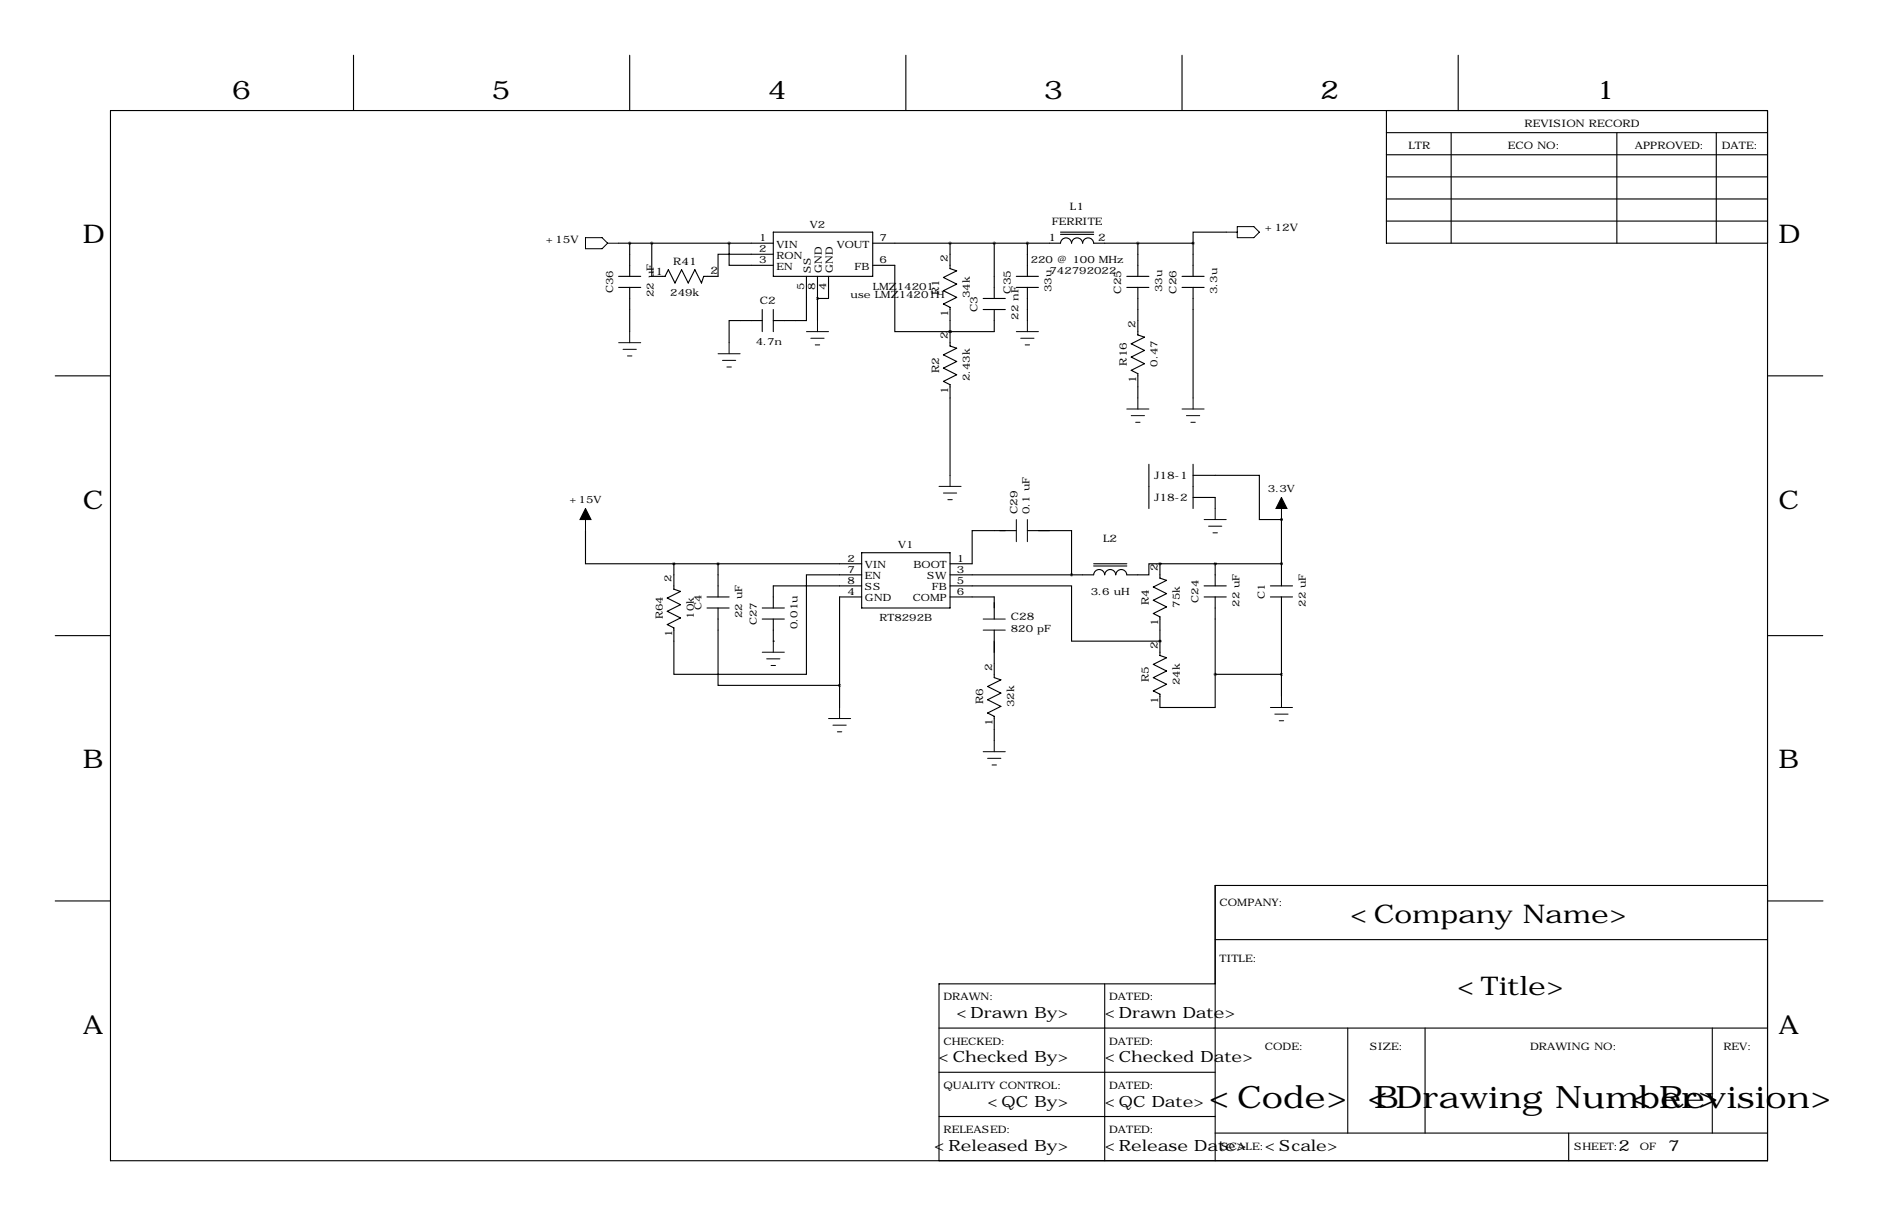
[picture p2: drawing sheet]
<svg xmlns="http://www.w3.org/2000/svg" width="432mm" height="279mm" viewBox="0 0 432 279" stroke-linecap="round" stroke-linejoin="round" font-family="sans-serif">
<g fill="none" stroke="#000" stroke-width=".25">
<path d="M81.3 12.7v12.7M144.8 12.7v12.7M208.3 12.7v12.7M271.8 12.7v12.7M335.3 12.7v12.7M25.4 25.4h381v241.3h-381zM318.8 30.5h87.6M318.8 35.6h87.6M318.8 25.4v30.5h87.6M333.7 30.5v25.4M371.8 30.5v25.4M394.6 30.5v25.4"/>
<path d="M142.2 55.9h35.6M144.8 55.9v7.6M149.9 55.9v7.6h3l.8-1.5 1.5 3 1.5-3 1.5 3 1.6-3 1.5 3 .5-1.5h3.3v-5.1h12.7M167.6 55.9v5.1h10.2M177.8 53.3h22.9v10.2h-22.9zM200.7 55.9h43.1a1.27 1.27 0 0 1 1.3-1.2 1.27 1.27 0 0 1 1.3 1.2 1.27 1.27 0 0 1 1.2-1.2 1.27 1.27 0 0 1 1.3 1.2 1.27 1.27 0 0 1 1.3-1.2 1.27 1.27 0 0 1 1.3 1.2h22.8M218.4 55.9v5.8l1.6 .5-3.1 1.6 3.1 1.5-3.1 1.5 3.1 1.5-3.1 1.5 1.5 .8v8.9l1.6 .5-3.1 1.5 3.1 1.6-3.1 1.5 3.1 1.5-3.1 1.5 1.5 .8v20.8M228.6 55.9v12.7M236.2 55.9v7.6M243.8 53.3h7.7M243.8 53.8h7.7M261.6 55.9v7.6"/>
<path d="M274.3 55.9v7.6M281.9 53.3h-7.6v2.6M318.8 45.7h87.6M318.8 50.8h87.6M318.8 40.6h87.6M142.2 63.5h5.1M142.2 66h5.1M144.8 66v10.2M175.3 73.7h-7.7v5M175.3 71.1v5.1M177.8 71.1v5.1M185.4 63.5v10.2h-7.6"/>
<path d="M188 68.6h.1M188 63.5v10.2M190.5 63.5v5.1h-2.5M200.7 61h5v15.2h12.7M218.4 76.2h.1M226.1 71.1h5M226.1 68.6h5M228.6 71.1v5.1h-10.2M233.7 63.5h5.1M233.7 66h5.1M236.2 66v7.7M259.1 63.5h5.1"/>
<path d="M259.1 66h5.1M261.6 66v11l1.5 .5-3 1.5 3 1.5-3 1.5 3 1.6-3 1.5 1.5 .8v5.5M271.8 63.5h5.1M271.8 66h5.1M274.3 66v25.4M12.7 86.4h12.7M406.4 86.4h12.7M264.2 106.7v10.1M274.3 109.2h15.3v10.2h5M274.3 114.3h5.1v2.5M274.3 106.7v10.1M294.6 119.4h.1"/>
<path d="M294.6 119.4v15.2M134.6 121.9v7.6h20.3M154.9 129.5v5.9l1.6 .5-3.1 1.5 3.1 1.5-3.1 1.6 3.1 1.5-3.1 1.5 1.5 .8v10.6h30.5v-22.8h12.7M154.9 129.5h43.2M162.6 137.2h5M162.6 139.7h5M165.1 139.7v17.8h27.9M165.1 129.5v7.7M175.3 139.7h5M198.1 134.6h-20.3v5.1M198.1 127h20.3v12.7h-20.3zM198.1 137.2h-5.1v25.4"/>
<path d="M218.4 134.6h28v12.7h20.3M218.4 137.2h10.2v5M233.7 121.9h-10.2v7.6h-5.1M236.2 121.9h10.2v10.2M251.5 129.5h7.6M251.5 130h7.6M266.7 129.5h-2.5v2.6h-5.1a1.27 1.27 0 0 0-1.3-1.2 1.27 1.27 0 0 0-1.3 1.2 1.27 1.27 0 0 0-1.2-1.2 1.27 1.27 0 0 0-1.3 1.2 1.27 1.27 0 0 0-1.3-1.2 1.27 1.27 0 0 0-1.2 1.2h-33.1M266.7 129.5v3.3l1.5 .5-3 1.6 3 1.5-3 1.5 3 1.5-3 1.6 1.5 .7v8.9l1.5 .5-3 1.6 3 1.5-3 1.5 3 1.5-3 1.6 1.5 .7v3.1h12.7v-7.7M266.7 129.5h.1M266.7 129.5h27.9M276.9 137.2h5M276.9 134.6h5"/>
<path d="M279.4 129.5h.1M279.4 129.5v5.1M279.4 137.2v17.7M292.1 137.2h5.1M292.1 134.6h5.1M294.6 129.5h.1M294.6 137.2v22.8M12.7 146h12.7M175.3 142.2h5M177.8 147.3h.1M177.8 142.2v5.1M228.6 144.8v10.9l1.5 .5-3 1.5 3 1.6-3 1.5 3 1.5-3 1.5 1.5 .8v5.6"/>
<path d="M266.7 147.3h.1M279.4 154.9h15.2M406.4 146h12.7M12.7 207h12.7M279.4 215.9h127M406.4 203.5h-127v63.2M406.5 207h12.7M215.9 236.2h190.5M254 226.1v40.6M279.4 226.1h-63.5v40.6M309.9 236.2v24.1M327.7 236.2v24.1"/>
<path d="M393.7 236.2v24.1M215.9 246.4h63.5M215.9 256.5h63.5M279.4 260.3h127M360.7 260.3v6.4"/>
</g>
<g fill="none" stroke="#000" stroke-width=".23">
<path d="M134.6 54.6h3.8l1.3 1.3-1.3 1.3h-3.8zM139.7 55.9h2.5M281.9 53.3h2.6M284.5 52.1h3.8l1.3 1.2-1.3 1.3h-3.8zM142.2 78.7h5.1M144.8 76.2v2.5M167.6 78.7v2.6M185.4 76.2h5.1M186.4 77.7h3.1M187.5 79.2h1M188 73.7v2.5M233.7 76.2h5.1"/>
<path d="M234.7 77.7h3M235.7 79.2h1M236.2 73.7v2.5M143.3 80.3h3M144.3 81.8h1M165.1 81.3h5.1M166.1 82.8h3.1M167.1 84.3h1M259.1 94h5.1M260.1 95.5h3M261.1 97h1M261.6 91.4v2.6"/>
<path d="M271.8 94h5.1M272.8 95.5h3M273.8 97h1M274.3 91.4v2.6M134.6 116.8v5.1M215.9 111.8h5.1M216.9 113.3h3.1M217.9 114.8h1M218.4 109.2v2.6M233.7 119.4v5.1M236.2 119.4v5.1M276.9 119.4h5"/>
<path d="M279.4 116.8v2.6M294.6 114.3v5.1M277.9 120.9h3M278.9 122.4h1M175.3 149.9h5M176.3 151.4h3M177.3 152.9h1M177.8 147.3v2.6M226.1 142.2h5M226.1 144.8h5M190.5 165.1h5.1M191.5 166.6h3.1"/>
<path d="M192.5 168.1h1M193 162.6v2.5M226.1 172.7h5M227.1 174.2h3M228.1 175.8h1M228.6 170.2v2.5M292.1 162.6h5.1M293.1 164.1h3.1M294.1 165.6h1M294.6 160v2.6"/>
</g>
<path d="M134.6 116.8l1.3 2.6h-2.6zM294.6 114.3l1.3 2.5h-2.5z" fill="#000" stroke="#000" stroke-width=".23"/>
<path d="M187.9 68.6a.05 .05 0 0 0 .1 0 .05 .05 0 0 0-.1 0zM218.4 55.9a.05 .05 0 0 0 .1 0 .05 .05 0 0 0-.1 0zM218.4 76.2a.05 .05 0 0 0 .1 0 .05 .05 0 0 0-.1 0zM294.6 129.5a.05 .05 0 0 0 .1 0 .05 .05 0 0 0-.1 0zM294.6 154.9a.05 .05 0 0 0 .1 0 .05 .05 0 0 0-.1 0zM193 157.5a.05 .05 0 0 0 .1 0 .05 .05 0 0 0-.1 0zM294.6 119.4a.05 .05 0 0 0 .1 0 .05 .05 0 0 0-.1 0zM154.9 129.5a.05 .05 0 0 0 .1 0 .05 .05 0 0 0-.1 0zM149.8 55.9a.05 .05 0 0 0 .1 0 .05 .05 0 0 0-.1 0zM167.6 55.9a.05 .05 0 0 0 .1 0 .05 .05 0 0 0-.1 0zM218.4 76.2a.05 .05 0 0 0 .1 0 .05 .05 0 0 0-.1 0z" fill="#000" stroke="#000" stroke-width=".63"/>
<g font-size="7.1">
<text x="277.9" y="254.6">&lt;Code&gt;</text>
<text x="314.4" y="254.6">&lt;Drawing Number&gt;</text>
<text x="315.9" y="254.6">B</text>
<text x="374.9" y="254.6">&lt;Revision&gt;</text>
</g>
<g font-size="5.9">
<text x="53.3" y="22.9">6</text>
<text x="113" y="22.9">5</text>
<text x="176.5" y="22.9">4</text>
<text x="240" y="22.9">3</text>
<text x="303.5" y="22.9">2</text>
<text x="367" y="22.9">1</text>
<text x="19" y="55.9">D</text>
<text x="408.9" y="55.9">D</text>
<text x="19" y="116.8">C</text>
<text x="408.9" y="116.8">C</text>
<text x="19" y="176.5">B</text>
<text x="408.9" y="176.5">B</text>
<text x="310.5" y="212.1">&lt;Company Name&gt;</text>
<text x="335.1" y="228.7">&lt;Title&gt;</text>
<text x="19" y="237.5">A</text>
<text x="408.9" y="237.5">A</text>
</g>
<g font-size="3.6">
<text x="219.9" y="234">&lt;Drawn By&gt;</text>
<text x="254" y="234">&lt;Drawn Date&gt;</text>
<text x="215.8" y="244.1">&lt;Checked By&gt;</text>
<text x="254" y="244.1">&lt;Checked Date&gt;</text>
<text x="227" y="254.3">&lt;QC By&gt;</text>
<text x="254" y="254.3">&lt;QC Date&gt;</text>
<text x="214.8" y="264.4">&lt;Released By&gt;</text>
<text x="254" y="264.4">&lt;Release Date&gt;</text>
<text x="290.8" y="264.4">&lt;Scale&gt;</text>
<text x="372.1" y="264.4">2</text>
<text x="383.5" y="264.4">7</text>
</g>
<g font-size="2.4">
<text x="350.5" y="29.2">REVISION RECORD</text>
<text x="323.8" y="34.3">LTR</text>
<text x="346.7" y="34.3">ECO NO:</text>
<text x="375.9" y="34.3">APPROVED:</text>
<text x="395.9" y="34.3">DATE:</text>
<text x="241.8" y="51.6">FERRITE</text>
<text x="246" y="48.3">L1</text>
<text x="290.8" y="53.1">+12V</text>
<text x="125.5" y="55.9">+15V</text>
<text x="241.1" y="55.4">1</text>
<text x="252.5" y="55.4">2</text>
<text x="150.7" y="63.1">1</text>
<text x="154.8" y="61">R41</text>
<text x="163.3" y="63">2</text>
<text x="217.9" y="60.2" transform="rotate(-90 217.9 60.2)">2</text>
<text x="174.7" y="69.8">C2</text>
<text x="215.9" y="67.9" transform="rotate(-90 215.9 67.9)">R1</text>
<text x="224.8" y="71.7" transform="rotate(-90 224.8 71.7)">C3</text>
<text x="232.4" y="67.5" transform="rotate(-90 232.4 67.5)">C35</text>
<text x="257.8" y="67.5" transform="rotate(-90 257.8 67.5)">C25</text>
<text x="270.5" y="67.5" transform="rotate(-90 270.5 67.5)">C26</text>
<text x="217.9" y="78" transform="rotate(-90 217.9 78)">2</text>
<text x="218" y="72.8" transform="rotate(-90 218 72.8)">1</text>
<text x="261.1" y="75.4" transform="rotate(-90 261.1 75.4)">2</text>
<text x="259.1" y="84" transform="rotate(-90 259.1 84)">R16</text>
<text x="215.9" y="85.7" transform="rotate(-90 215.9 85.7)">R2</text>
<text x="261.2" y="88" transform="rotate(-90 261.2 88)">1</text>
<text x="218" y="90.6" transform="rotate(-90 218 90.6)">1</text>
<text x="265.4" y="110">J18-1</text>
<text x="233.9" y="118.1" transform="rotate(-90 233.9 118.1)">C29</text>
<text x="265.4" y="115.1">J18-2</text>
<text x="253.6" y="124.5">L2</text>
<text x="266.2" y="131.3" transform="rotate(-90 266.2 131.3)">2</text>
<text x="232.4" y="142.5">C28</text>
<text x="264.2" y="139" transform="rotate(-90 264.2 139)">R4</text>
<text x="266.3" y="143.9" transform="rotate(-90 266.3 143.9)">1</text>
<text x="266.2" y="149.1" transform="rotate(-90 266.2 149.1)">2</text>
<text x="228.1" y="154.2" transform="rotate(-90 228.1 154.2)">2</text>
<text x="226.1" y="161.9" transform="rotate(-90 226.1 161.9)">R6</text>
<text x="264.2" y="156.8" transform="rotate(-90 264.2 156.8)">R5</text>
<text x="266.3" y="161.7" transform="rotate(-90 266.3 161.7)">1</text>
<text x="228.2" y="166.8" transform="rotate(-90 228.2 166.8)">1</text>
<text x="280.4" y="208.3">COMPANY:</text>
<text x="280.4" y="221">TITLE:</text>
<text x="216.9" y="229.9">DRAWN:</text>
<text x="255" y="229.9">DATED:</text>
<text x="216.9" y="240">CHECKED:</text>
<text x="255" y="240">DATED:</text>
<text x="290.8" y="241.3">CODE:</text>
<text x="315" y="241.3">SIZE:</text>
<text x="351.8" y="241.3">DRAWING NO:</text>
<text x="396.2" y="241.3">REV:</text>
<text x="216.9" y="250.2">QUALITY CONTROL:</text>
<text x="255" y="250.2">DATED:</text>
<text x="216.9" y="260.3">RELEASED:</text>
<text x="255" y="260.3">DATED:</text>
<text x="280.7" y="264.2">SCALE:</text>
<text x="361.9" y="264.2">SHEET:</text>
<text x="377" y="264.2">OF</text>
</g>
<g font-size="2.3">
<text x="186.2" y="52.3">V2</text>
<text x="174.6" y="55.4">1</text>
<text x="174.6" y="57.9">2</text>
<text x="178.6" y="56.9">VIN</text>
<text x="178.6" y="59.4">RON</text>
<text x="192.4" y="56.9">VOUT</text>
<text x="202.2" y="55.4">7</text>
<text x="174.6" y="60.5">3</text>
<text x="178.6" y="62">EN</text>
<text x="186.4" y="62.7" transform="rotate(-90 186.4 62.7)">SS</text>
<text x="189" y="62.7" transform="rotate(-90 189 62.7)">GND</text>
<text x="191.5" y="62.7" transform="rotate(-90 191.5 62.7)">GND</text>
<text x="196.5" y="62">FB</text>
<text x="202.2" y="60.5">6</text>
<text x="237" y="60.4">220 @ 100 MHz</text>
<text x="241.3" y="63">742792022</text>
<text x="141" y="67.4" transform="rotate(-90 141 67.4)">C36</text>
<text x="150.4" y="68.3" transform="rotate(-90 150.4 68.3)">22 uF</text>
<text x="154.1" y="68.1">249k</text>
<text x="184.9" y="66.7" transform="rotate(-90 184.9 66.7)">5</text>
<text x="187.5" y="66.7" transform="rotate(-90 187.5 66.7)">8</text>
<text x="190" y="66.7" transform="rotate(-90 190 66.7)">4</text>
<text x="195.6" y="68.6">use LMZ14201H</text>
<text x="200.7" y="66.5">LMZ14201</text>
<text x="223" y="68.5" transform="rotate(-90 223 68.5)">34k</text>
<text x="241.8" y="67.1" transform="rotate(-90 241.8 67.1)">33u</text>
<text x="267.2" y="67.1" transform="rotate(-90 267.2 67.1)">33u</text>
<text x="279.9" y="67.5" transform="rotate(-90 279.9 67.5)">3.3u</text>
<text x="234.2" y="73.4" transform="rotate(-90 234.2 73.4)">22 nF</text>
<text x="173.8" y="79.2">4.7n</text>
<text x="223" y="87.6" transform="rotate(-90 223 87.6)">2.43k</text>
<text x="266.2" y="84.3" transform="rotate(-90 266.2 84.3)">0.47</text>
<text x="291.5" y="113">3.3V</text>
<text x="130.9" y="115.6">+15V</text>
<text x="236.7" y="118.1" transform="rotate(-90 236.7 118.1)">0.1 uF</text>
<text x="206.5" y="126">V1</text>
<text x="194.9" y="129">2</text>
<text x="194.9" y="131.6">7</text>
<text x="198.9" y="130.5">VIN</text>
<text x="210" y="130.5">BOOT</text>
<text x="220" y="129">1</text>
<text x="220" y="131.6">3</text>
<text x="154.4" y="133.8" transform="rotate(-90 154.4 133.8)">2</text>
<text x="194.9" y="134.1">8</text>
<text x="194.9" y="136.7">4</text>
<text x="198.9" y="133.1">EN</text>
<text x="198.9" y="135.6">SS</text>
<text x="213.2" y="133.1">SW</text>
<text x="214.3" y="135.6">FB</text>
<text x="220" y="134.1">5</text>
<text x="220" y="136.7">6</text>
<text x="250.8" y="136.6">3.6 uH</text>
<text x="290.8" y="137.7" transform="rotate(-90 290.8 137.7)">C1</text>
<text x="152.4" y="142.3" transform="rotate(-90 152.4 142.3)">R64</text>
<text x="159.5" y="142.2" transform="rotate(-90 159.5 142.2)">10k</text>
<text x="161.3" y="140.2" transform="rotate(-90 161.3 140.2)">C4</text>
<text x="170.7" y="142" transform="rotate(-90 170.7 142)">22 uF</text>
<text x="174" y="143.6" transform="rotate(-90 174 143.6)">C27</text>
<text x="198.9" y="138.2">GND</text>
<text x="202.2" y="142.7">RT8292B</text>
<text x="209.9" y="138.2">COMP</text>
<text x="271.3" y="139.7" transform="rotate(-90 271.3 139.7)">75k</text>
<text x="275.6" y="138.5" transform="rotate(-90 275.6 138.5)">C24</text>
<text x="285" y="139.5" transform="rotate(-90 285 139.5)">22 uF</text>
<text x="300.2" y="139.5" transform="rotate(-90 300.2 139.5)">22 uF</text>
<text x="154.5" y="146.5" transform="rotate(-90 154.5 146.5)">1</text>
<text x="183.4" y="144.6" transform="rotate(-90 183.4 144.6)">0.01u</text>
<text x="232.4" y="145.3">820 pF</text>
<text x="271.3" y="157.4" transform="rotate(-90 271.3 157.4)">24k</text>
<text x="233.2" y="162.5" transform="rotate(-90 233.2 162.5)">32k</text>
</g>
</svg>
